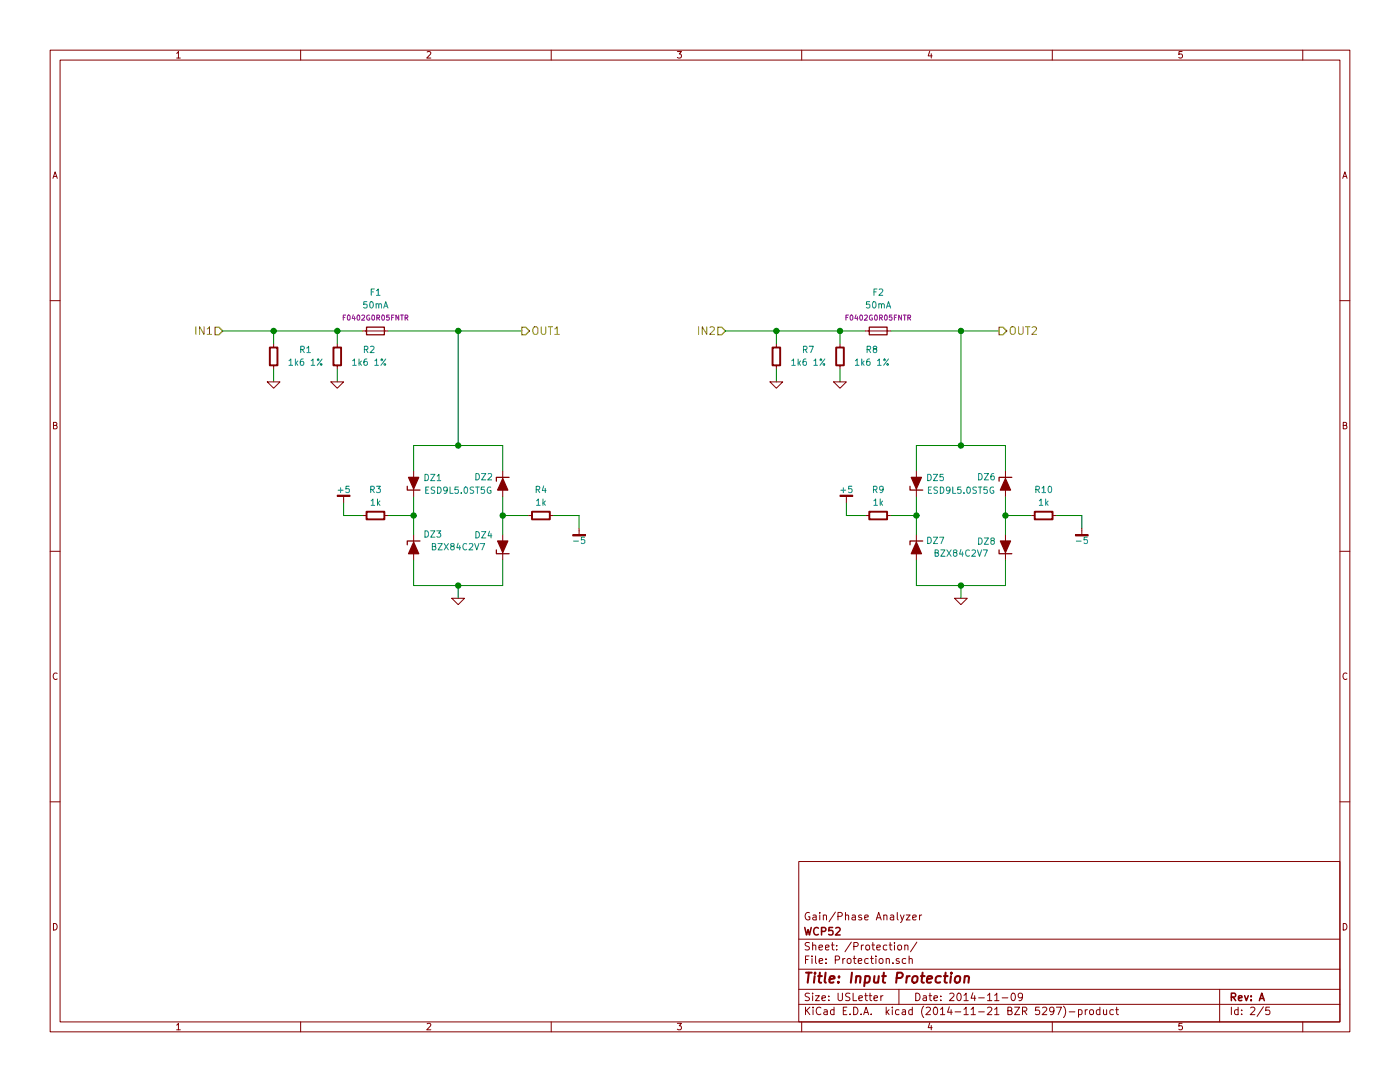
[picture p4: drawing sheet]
EESchema Schematic File Version 2
LIBS:1N
LIBS:1N-SMD
LIBS:2N
LIBS:2N-SMD
LIBS:4000
LIBS:7400
LIBS:ad
LIBS:altera
LIBS:atmel
LIBS:capacitors
LIBS:conn
LIBS:diodesinc
LIBS:display
LIBS:electromech
LIBS:fairchild_ic
LIBS:fairchild_semi
LIBS:ftdi
LIBS:ic_template
LIBS:inductors
LIBS:infineon
LIBS:intersil
LIBS:irf
LIBS:ixys
LIBS:lattice
LIBS:ltc
LIBS:maxim
LIBS:mechanical
LIBS:microchip
LIBS:nxp_ic
LIBS:nxp_semi
LIBS:onsemi
LIBS:passive
LIBS:power
LIBS:resistors
LIBS:russian-nixies
LIBS:semi
LIBS:silabs
LIBS:skyworks
LIBS:st_ic
LIBS:st_semi
LIBS:supertex
LIBS:symbol
LIBS:texas
LIBS:vishay_semi
LIBS:wcp52-input-cache
EELAYER 25 0
EELAYER END
$Descr USLetter 11000 8500
encoding utf-8
Sheet 2 5
Title "Input Protection"
Date "2014-11-09"
Rev "A"
Comp "WCP52"
Comment1 "Gain/Phase Analyzer"
Comment2 ""
Comment3 ""
Comment4 ""
$EndDescr
Text HLabel 1750 2600 0    60   Input ~ 0
IN1
Wire Wire Line
	1750 2600 2850 2600
$Comp
L R-0402 R1
U 1 1
P 2150 2800
F 0 "R1" H 2400 2850 50  0000 C CNN
F 1 "1k6 1%" H 2400 2750 50  0000 C CNN
F 2 "IPC7351-Nominal:RESC1005X40" H 2150 2850 60  0001 C CNN
F 3 "" H 2150 2850 60  0000 C CNN
	1    2150 2800
	1    0    0    -1  
$EndComp
Wire Wire Line
	2150 2600 2150 2700
$Comp
L R-0402 R2
U 1 1
P 2650 2800
F 0 "R2" H 2900 2850 50  0000 C CNN
F 1 "1k6 1%" H 2900 2750 50  0000 C CNN
F 2 "IPC7351-Nominal:RESC1005X40" H 2650 2850 60  0001 C CNN
F 3 "" H 2650 2850 60  0000 C CNN
	1    2650 2800
	1    0    0    -1  
$EndComp
Wire Wire Line
	2650 2600 2650 2700
Connection ~ 2150 2600
Wire Wire Line
	2150 3000 2150 2900
Wire Wire Line
	2650 3000 2650 2900
$Comp
L FUSE F1
U 1 1
P 2950 2600
F 0 "F1" V 2650 2600 50  0000 C CNN
F 1 "50mA" V 2750 2600 50  0000 C CNN
F 2 "IPC7351-Nominal:RESC1005X40" H 2950 2650 60  0001 C CNN
F 3 "" H 2950 2650 60  0000 C CNN
F 4 "F0402G0R05FNTR" V 2850 2600 40  0000 C CNN "PN"
F 5 "Value" H 2950 2600 60  0001 C CNN "Manuf"
	1    2950 2600
	0    1    1    0   
$EndComp
Connection ~ 2650 2600
Wire Wire Line
	3250 3700 3250 3500
Wire Wire Line
	3250 3500 3950 3500
Wire Wire Line
	3950 3500 3950 3700
Wire Wire Line
	3600 3500 3600 2600
Wire Wire Line
	3050 2600 4100 2600
Connection ~ 3600 3500
$Comp
L BZX84C DZ3
U 1 1
P 3250 4300
F 0 "DZ3" H 3400 4400 50  0000 C CNN
F 1 "BZX84C2V7" H 3600 4300 50  0000 C CNN
F 2 "IPC-semi-nominal:SOT-23" H 3250 4300 60  0001 C CNN
F 3 "" H 3250 4300 60  0000 C CNN
	1    3250 4300
	1    0    0    -1  
$EndComp
$Comp
L BZX84C DZ4
U 1 1
P 3950 4300
F 0 "DZ4" H 3800 4200 50  0000 C CNN
F 1 "BZX84C2V7" H 4200 4250 50  0001 C CNN
F 2 "IPC-semi-nominal:SOT-23" H 3950 4300 60  0001 C CNN
F 3 "" H 3950 4300 60  0000 C CNN
	1    3950 4300
	1    0    0    1   
$EndComp
Wire Wire Line
	3250 4200 3250 3900
Wire Wire Line
	3950 3900 3950 4200
Wire Wire Line
	3950 4400 3950 4600
Wire Wire Line
	3950 4600 3250 4600
Wire Wire Line
	3250 4600 3250 4400
Wire Wire Line
	3600 4600 3600 4700
Connection ~ 3600 4600
$Comp
L GND #PWR047
U 1 1
P 3600 4700
F 0 "#PWR047" H 3600 4700 30  0001 C CNN
F 1 "GND" H 3600 4630 30  0001 C CNN
F 2 "" H 3600 4700 60  0000 C CNN
F 3 "" H 3600 4700 60  0000 C CNN
	1    3600 4700
	1    0    0    -1  
$EndComp
$Comp
L R-0402 R3
U 1 1
P 2950 4050
F 0 "R3" V 2750 4050 50  0000 C CNN
F 1 "1k" V 2850 4050 50  0000 C CNN
F 2 "IPC7351-Nominal:RESC1005X40" H 2950 4100 60  0001 C CNN
F 3 "" H 2950 4100 60  0000 C CNN
	1    2950 4050
	0    1    1    0   
$EndComp
Wire Wire Line
	3050 4050 3250 4050
Connection ~ 3250 4050
$Comp
L +5 #PWR048
U 1 1
P 2700 3950
F 0 "#PWR048" H 2700 4000 30  0001 C CNN
F 1 "+5" H 2700 4050 50  0000 C CNN
F 2 "" H 2700 3950 60  0000 C CNN
F 3 "" H 2700 3950 60  0000 C CNN
	1    2700 3950
	1    0    0    -1  
$EndComp
Wire Wire Line
	2700 3950 2700 4050
Wire Wire Line
	2700 4050 2850 4050
$Comp
L R-0402 R4
U 1 1
P 4250 4050
F 0 "R4" V 4050 4050 50  0000 C CNN
F 1 "1k" V 4150 4050 50  0000 C CNN
F 2 "IPC7351-Nominal:RESC1005X40" H 4250 4100 60  0001 C CNN
F 3 "" H 4250 4100 60  0000 C CNN
	1    4250 4050
	0    1    1    0   
$EndComp
Wire Wire Line
	4150 4050 3950 4050
Connection ~ 3950 4050
$Comp
L -5 #PWR049
U 1 1
P 4550 4150
F 0 "#PWR049" H 4550 4100 30  0001 C CNN
F 1 "-5" H 4550 4050 50  0000 C CNN
F 2 "" H 4550 4150 60  0000 C CNN
F 3 "" H 4550 4150 60  0000 C CNN
	1    4550 4150
	1    0    0    -1  
$EndComp
Wire Wire Line
	4350 4050 4550 4050
Wire Wire Line
	4550 4050 4550 4150
Text HLabel 5700 2600 0    60   Input ~ 0
IN2
Wire Wire Line
	5700 2600 6800 2600
$Comp
L R-0402 R7
U 1 1
P 6100 2800
F 0 "R7" H 6350 2850 50  0000 C CNN
F 1 "1k6 1%" H 6350 2750 50  0000 C CNN
F 2 "IPC7351-Nominal:RESC1005X40" H 6100 2850 60  0001 C CNN
F 3 "" H 6100 2850 60  0000 C CNN
	1    6100 2800
	1    0    0    -1  
$EndComp
Wire Wire Line
	6100 2600 6100 2700
$Comp
L R-0402 R8
U 1 1
P 6600 2800
F 0 "R8" H 6850 2850 50  0000 C CNN
F 1 "1k6 1%" H 6850 2750 50  0000 C CNN
F 2 "IPC7351-Nominal:RESC1005X40" H 6600 2850 60  0001 C CNN
F 3 "" H 6600 2850 60  0000 C CNN
	1    6600 2800
	1    0    0    -1  
$EndComp
Wire Wire Line
	6600 2600 6600 2700
Connection ~ 6100 2600
Wire Wire Line
	6100 3000 6100 2900
Wire Wire Line
	6600 3000 6600 2900
$Comp
L FUSE F2
U 1 1
P 6900 2600
F 0 "F2" V 6600 2600 50  0000 C CNN
F 1 "50mA" V 6700 2600 50  0000 C CNN
F 2 "IPC7351-Nominal:RESC1005X40" H 6900 2650 60  0001 C CNN
F 3 "" H 6900 2650 60  0000 C CNN
F 4 "F0402G0R05FNTR" V 6800 2600 40  0000 C CNN "PN"
F 5 "Value" H 6900 2600 60  0001 C CNN "Manuf"
	1    6900 2600
	0    1    1    0   
$EndComp
Connection ~ 6600 2600
Wire Wire Line
	7200 3700 7200 3500
Wire Wire Line
	7200 3500 7900 3500
Wire Wire Line
	7900 3500 7900 3700
Wire Wire Line
	7550 3500 7550 2600
Wire Wire Line
	7000 2600 7850 2600
Connection ~ 7550 3500
$Comp
L BZX84C DZ7
U 1 1
P 7200 4300
F 0 "DZ7" H 7350 4350 50  0000 C CNN
F 1 "BZX84C2V7" H 7550 4250 50  0000 C CNN
F 2 "IPC-semi-nominal:SOT-23" H 7200 4300 60  0001 C CNN
F 3 "" H 7200 4300 60  0000 C CNN
	1    7200 4300
	1    0    0    -1  
$EndComp
$Comp
L BZX84C DZ8
U 1 1
P 7900 4300
F 0 "DZ8" H 7750 4250 50  0000 C CNN
F 1 "BZX84C2V7" H 8150 4250 50  0001 C CNN
F 2 "IPC-semi-nominal:SOT-23" H 7900 4300 60  0001 C CNN
F 3 "" H 7900 4300 60  0000 C CNN
	1    7900 4300
	1    0    0    1   
$EndComp
Wire Wire Line
	7200 4200 7200 3900
Wire Wire Line
	7900 3900 7900 4200
Wire Wire Line
	7900 4400 7900 4600
Wire Wire Line
	7900 4600 7200 4600
Wire Wire Line
	7200 4600 7200 4400
Wire Wire Line
	7550 4600 7550 4700
Connection ~ 7550 4600
$Comp
L GND #PWR050
U 1 1
P 7550 4700
F 0 "#PWR050" H 7550 4700 30  0001 C CNN
F 1 "GND" H 7550 4630 30  0001 C CNN
F 2 "" H 7550 4700 60  0000 C CNN
F 3 "" H 7550 4700 60  0000 C CNN
	1    7550 4700
	1    0    0    -1  
$EndComp
$Comp
L R-0402 R9
U 1 1
P 6900 4050
F 0 "R9" V 6700 4050 50  0000 C CNN
F 1 "1k" V 6800 4050 50  0000 C CNN
F 2 "IPC7351-Nominal:RESC1005X40" H 6900 4100 60  0001 C CNN
F 3 "" H 6900 4100 60  0000 C CNN
	1    6900 4050
	0    1    1    0   
$EndComp
Wire Wire Line
	7000 4050 7200 4050
Connection ~ 7200 4050
$Comp
L +5 #PWR051
U 1 1
P 6650 3950
F 0 "#PWR051" H 6650 4000 30  0001 C CNN
F 1 "+5" H 6650 4050 50  0000 C CNN
F 2 "" H 6650 3950 60  0000 C CNN
F 3 "" H 6650 3950 60  0000 C CNN
	1    6650 3950
	1    0    0    -1  
$EndComp
Wire Wire Line
	6650 3950 6650 4050
Wire Wire Line
	6650 4050 6800 4050
$Comp
L R-0402 R10
U 1 1
P 8200 4050
F 0 "R10" V 8000 4050 50  0000 C CNN
F 1 "1k" V 8100 4050 50  0000 C CNN
F 2 "IPC7351-Nominal:RESC1005X40" H 8200 4100 60  0001 C CNN
F 3 "" H 8200 4100 60  0000 C CNN
	1    8200 4050
	0    1    1    0   
$EndComp
Wire Wire Line
	8100 4050 7900 4050
Connection ~ 7900 4050
$Comp
L -5 #PWR052
U 1 1
P 8500 4150
F 0 "#PWR052" H 8500 4100 30  0001 C CNN
F 1 "-5" H 8500 4050 50  0000 C CNN
F 2 "" H 8500 4150 60  0000 C CNN
F 3 "" H 8500 4150 60  0000 C CNN
	1    8500 4150
	1    0    0    -1  
$EndComp
Wire Wire Line
	8300 4050 8500 4050
Wire Wire Line
	8500 4050 8500 4150
Text HLabel 4100 2600 2    60   Output ~ 0
OUT1
Connection ~ 3600 2600
Text HLabel 7850 2600 2    60   Output ~ 0
OUT2
Connection ~ 7550 2600
$Comp
L GND #PWR053
U 1 1
P 6600 3000
F 0 "#PWR053" H 6600 3000 30  0001 C CNN
F 1 "GND" H 6600 2930 30  0001 C CNN
F 2 "" H 6600 3000 60  0000 C CNN
F 3 "" H 6600 3000 60  0000 C CNN
	1    6600 3000
	1    0    0    -1  
$EndComp
$Comp
L GND #PWR054
U 1 1
P 6100 3000
F 0 "#PWR054" H 6100 3000 30  0001 C CNN
F 1 "GND" H 6100 2930 30  0001 C CNN
F 2 "" H 6100 3000 60  0000 C CNN
F 3 "" H 6100 3000 60  0000 C CNN
	1    6100 3000
	1    0    0    -1  
$EndComp
$Comp
L GND #PWR055
U 1 1
P 2650 3000
F 0 "#PWR055" H 2650 3000 30  0001 C CNN
F 1 "GND" H 2650 2930 30  0001 C CNN
F 2 "" H 2650 3000 60  0000 C CNN
F 3 "" H 2650 3000 60  0000 C CNN
	1    2650 3000
	1    0    0    -1  
$EndComp
$Comp
L GND #PWR056
U 1 1
P 2150 3000
F 0 "#PWR056" H 2150 3000 30  0001 C CNN
F 1 "GND" H 2150 2930 30  0001 C CNN
F 2 "" H 2150 3000 60  0000 C CNN
F 3 "" H 2150 3000 60  0000 C CNN
	1    2150 3000
	1    0    0    -1  
$EndComp
$Comp
L ESD9L DZ1
U 1 1
P 3250 3800
F 0 "DZ1" H 3400 3750 50  0000 C CNN
F 1 "ESD9L5.0ST5G" H 3600 3850 50  0000 C CNN
F 2 "IPC-semi-nominal:SOD-923" H 3250 3800 60  0001 C CNN
F 3 "" H 3250 3800 60  0000 C CNN
	1    3250 3800
	1    0    0    1   
$EndComp
$Comp
L ESD9L DZ2
U 1 1
P 3950 3800
F 0 "DZ2" H 3800 3850 50  0000 C CNN
F 1 "ESD9L5.0ST5G" H 4150 3750 50  0001 C CNN
F 2 "IPC-semi-nominal:SOD-923" H 3950 3800 60  0001 C CNN
F 3 "" H 3950 3800 60  0000 C CNN
	1    3950 3800
	1    0    0    -1  
$EndComp
$Comp
L ESD9L DZ5
U 1 1
P 7200 3800
F 0 "DZ5" H 7350 3750 50  0000 C CNN
F 1 "ESD9L5.0ST5G" H 7550 3850 50  0000 C CNN
F 2 "IPC-semi-nominal:SOD-923" H 7200 3800 60  0001 C CNN
F 3 "" H 7200 3800 60  0000 C CNN
	1    7200 3800
	1    0    0    1   
$EndComp
$Comp
L ESD9L DZ6
U 1 1
P 7900 3800
F 0 "DZ6" H 7750 3850 50  0000 C CNN
F 1 "ESD9L5.0ST5G" H 8100 3750 50  0001 C CNN
F 2 "IPC-semi-nominal:SOD-923" H 7900 3800 60  0001 C CNN
F 3 "" H 7900 3800 60  0000 C CNN
	1    7900 3800
	1    0    0    -1  
$EndComp
$EndSCHEMATC
